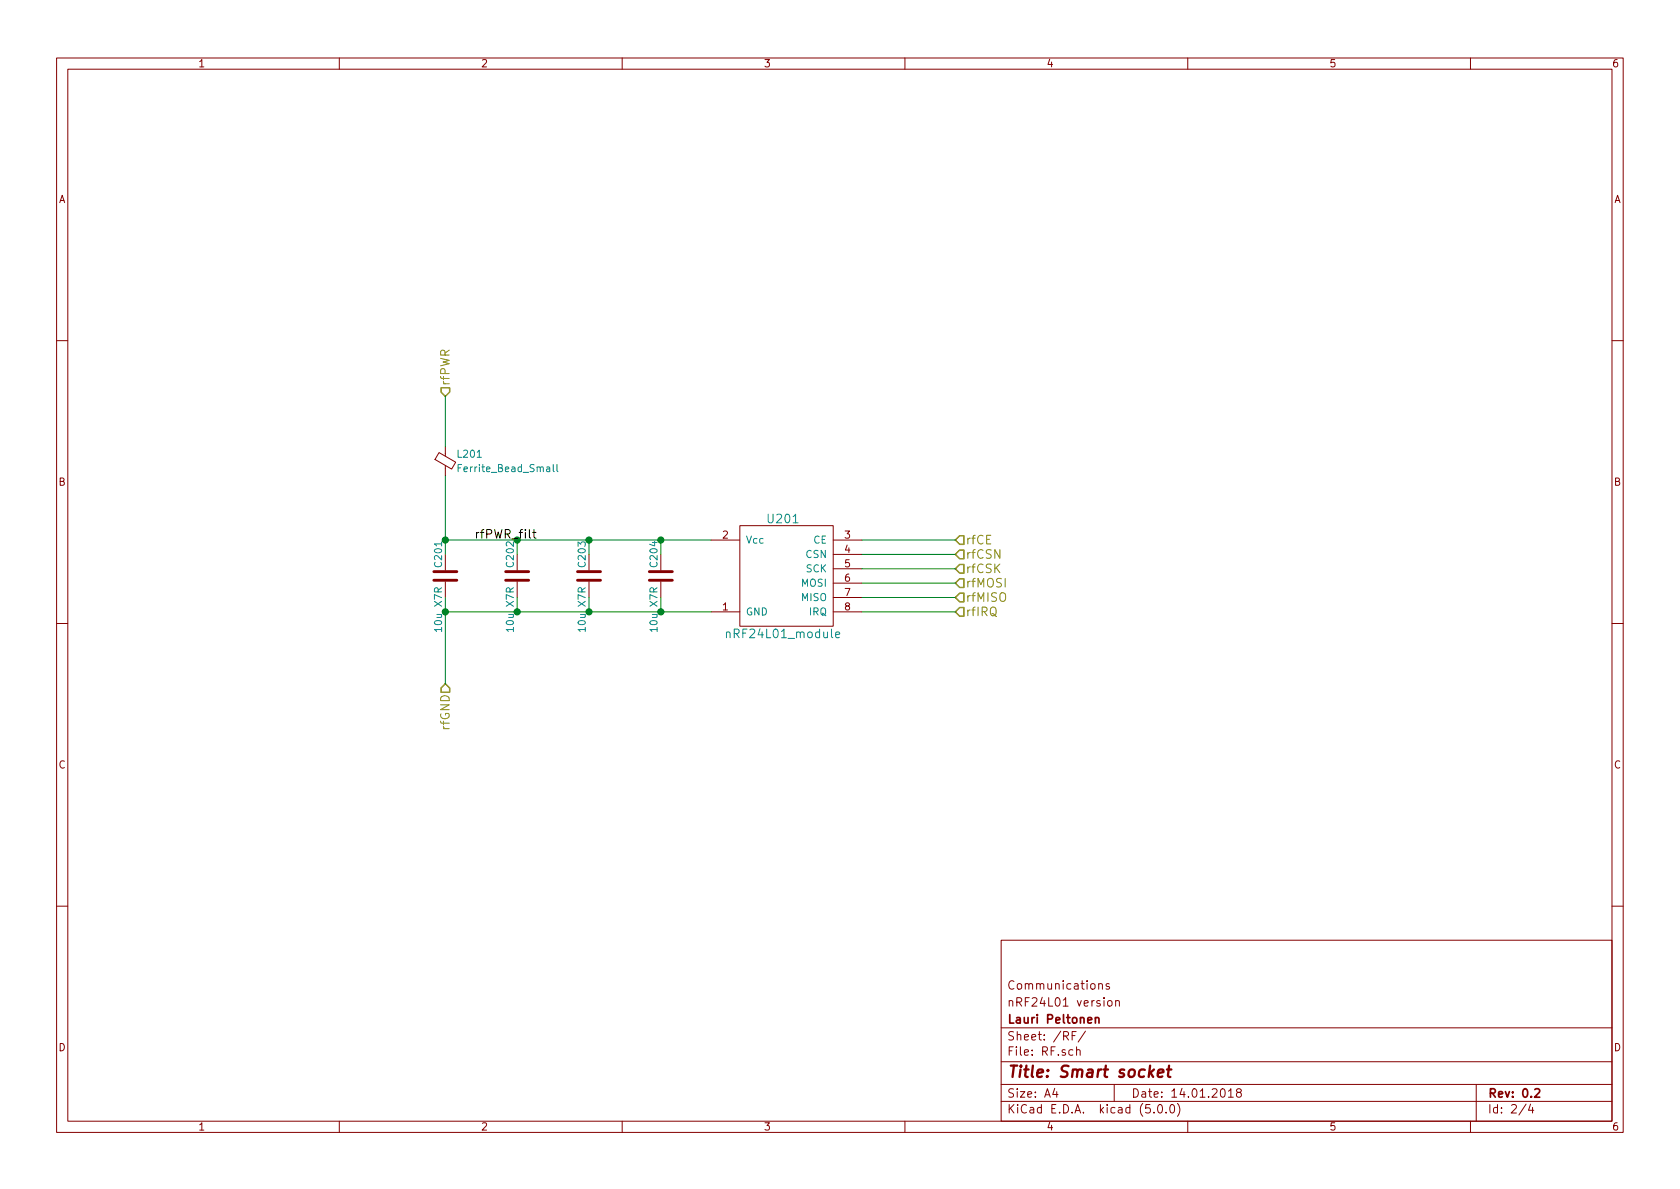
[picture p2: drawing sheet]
EESchema Schematic File Version 4
LIBS:Pistoke-cache
EELAYER 26 0
EELAYER END
$Descr A4 11693 8268
encoding utf-8
Sheet 2 4
Title "Smart socket"
Date "14.01.2018"
Rev "0.2"
Comp "Lauri Peltonen"
Comment1 "nRF24L01 version"
Comment2 "Communications"
Comment3 ""
Comment4 ""
$EndDescr
$Comp
L Pistoke-rescue:nRF24L01_module U201
U 1 1
P 5450 4050
AR Path="/5A5E5DAD" Ref="U201"  Part="1" 
AR Path="/5A5E58C6/5A5E5DAD" Ref="U201"  Part="1" 
F 0 "U201" H 5450 4500 60  0000 C CNN
F 1 "nRF24L01_module" H 5450 3700 60  0000 C CNN
F 2 "Pistoke:nRF24L01_module" H 5450 4050 60  0001 C CNN
F 3 "" H 5450 4050 60  0001 C CNN
	1    5450 4050
	-1   0    0    -1  
$EndComp
$Comp
L Device:C C203
U 1 1
P 4100 4000
F 0 "C203" V 4050 4050 50  0000 L CNN
F 1 "10u X7R" V 4050 3600 50  0000 L CNN
F 2 "Capacitors_SMD:C_1206_HandSoldering" H 4138 3850 50  0001 C CNN
F 3 "" H 4100 4000 50  0000 C CNN
	1    4100 4000
	1    0    0    -1  
$EndComp
$Comp
L Device:C C202
U 1 1
P 3600 4000
F 0 "C202" V 3550 4050 50  0000 L CNN
F 1 "10u X7R" V 3550 3600 50  0000 L CNN
F 2 "Capacitors_SMD:C_1206_HandSoldering" H 3638 3850 50  0001 C CNN
F 3 "" H 3600 4000 50  0000 C CNN
	1    3600 4000
	1    0    0    -1  
$EndComp
$Comp
L Device:C C201
U 1 1
P 3100 4000
F 0 "C201" V 3050 4050 50  0000 L CNN
F 1 "10u X7R" V 3050 3600 50  0000 L CNN
F 2 "Capacitors_SMD:C_1206_HandSoldering" H 3138 3850 50  0001 C CNN
F 3 "" H 3100 4000 50  0000 C CNN
	1    3100 4000
	1    0    0    -1  
$EndComp
Wire Wire Line
	3100 3750 3600 3750
Wire Wire Line
	4100 3850 4100 3750
Connection ~ 4100 3750
Wire Wire Line
	3600 3850 3600 3750
Connection ~ 3600 3750
Wire Wire Line
	3100 3300 3100 3750
Connection ~ 3100 3750
Wire Wire Line
	3100 4150 3100 4250
Wire Wire Line
	3100 4250 3600 4250
Connection ~ 3100 4250
Wire Wire Line
	3600 4150 3600 4250
Connection ~ 3600 4250
Wire Wire Line
	4100 4150 4100 4250
Connection ~ 4100 4250
Text HLabel 6650 3750 2    60   Input ~ 0
rfCE
Text HLabel 6650 3850 2    60   Input ~ 0
rfCSN
Text HLabel 6650 3950 2    60   Input ~ 0
rfCSK
Text HLabel 6650 4050 2    60   Input ~ 0
rfMOSI
Text HLabel 6650 4150 2    60   Input ~ 0
rfMISO
Text HLabel 6650 4250 2    60   Input ~ 0
rfIRQ
Text HLabel 3100 2750 1    60   Input ~ 0
rfPWR
Text HLabel 3100 4750 3    60   Input ~ 0
rfGND
$Comp
L Device:Ferrite_Bead_Small L201
U 1 1
P 3100 3200
F 0 "L201" H 3175 3250 50  0000 L CNN
F 1 "Ferrite_Bead_Small" H 3175 3150 50  0000 L CNN
F 2 "Resistors_SMD:R_1206_HandSoldering" V 3030 3200 50  0001 C CNN
F 3 "" H 3100 3200 50  0000 C CNN
	1    3100 3200
	1    0    0    -1  
$EndComp
Wire Wire Line
	3100 2750 3100 3100
$Comp
L Device:C C204
U 1 1
P 4600 4000
F 0 "C204" V 4550 4050 50  0000 L CNN
F 1 "10u X7R" V 4550 3600 50  0000 L CNN
F 2 "Capacitors_SMD:C_1206_HandSoldering" H 4638 3850 50  0001 C CNN
F 3 "" H 4600 4000 50  0000 C CNN
	1    4600 4000
	1    0    0    -1  
$EndComp
Wire Wire Line
	4600 3850 4600 3750
Wire Wire Line
	4600 4150 4600 4250
Connection ~ 4600 4250
Connection ~ 4600 3750
Wire Wire Line
	6000 3750 6650 3750
Wire Wire Line
	6000 3850 6650 3850
Wire Wire Line
	6000 3950 6650 3950
Wire Wire Line
	6000 4050 6650 4050
Wire Wire Line
	6000 4150 6650 4150
Wire Wire Line
	6000 4250 6650 4250
Text Label 3300 3750 0    60   ~ 0
rfPWR_filt
Wire Wire Line
	4100 3750 4600 3750
Wire Wire Line
	3600 3750 4100 3750
Wire Wire Line
	3100 3750 3100 3850
Wire Wire Line
	3100 4250 3100 4750
Wire Wire Line
	3600 4250 4100 4250
Wire Wire Line
	4100 4250 4600 4250
Wire Wire Line
	4600 4250 4950 4250
Wire Wire Line
	4600 3750 4950 3750
$EndSCHEMATC
